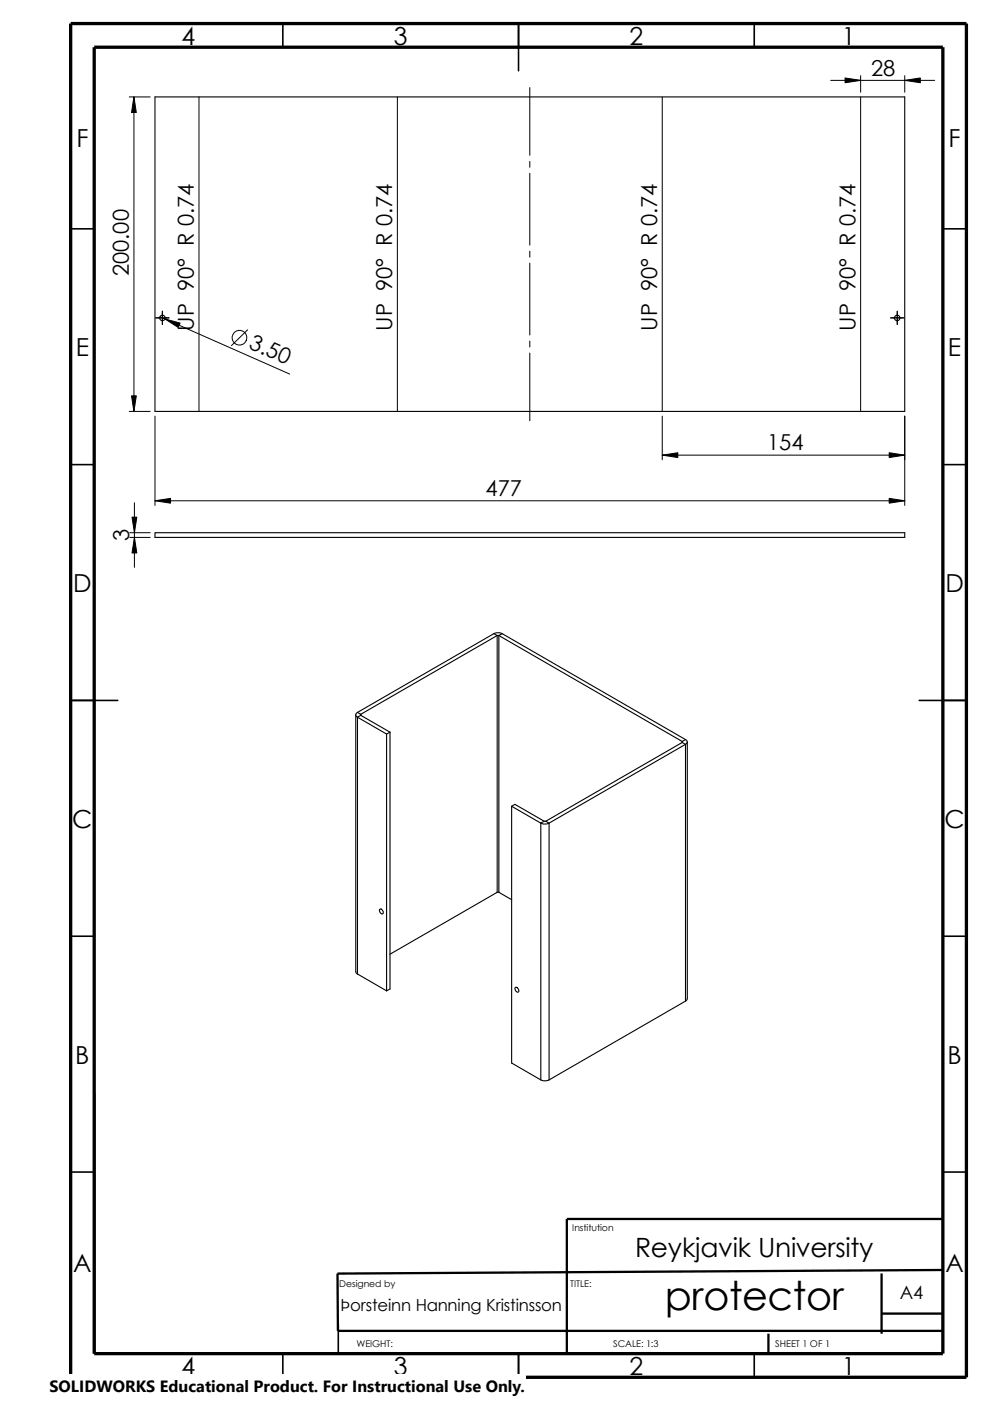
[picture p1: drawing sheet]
<svg xmlns="http://www.w3.org/2000/svg" width="210mm" height="297mm" viewBox="0 0 210 297" stroke-linecap="round" stroke-linejoin="round" font-family="sans-serif">
<g fill="none" stroke="#000" stroke-width=".34">
<path d="M60 5v5M110 5v10M160 5v5M15 48.5h5M200 48.5h5M15 98.5h5M200 98.5h5M15 148.5h10M195 148.5h10M15 198.5h5M200 198.5h5M15 248.5h5"/>
<path d="M200 248.5h5M60 287v5M71.8 280.7v6.3M110 287v5M160 287v5"/>
</g>
<path d="M20 231.8v55.2M200 258.4h-79.8v28.6M187 270v12.8M187 278.5h13M199.9 269.3l-128.3 .7 .1 12.2h128.3M163 282.8v4.2" fill="none" stroke="#000" stroke-width=".49"/>
<path d="M15 5h190v287h-190zM20 10h180v277h-180z" fill="none" stroke="#000" stroke-width=".7" stroke-linecap="butt"/>
<g fill="none" stroke="#000" stroke-width=".23">
<path d="M32.9 20.6h159v66.6h-159zM32.9 112.9h159v1h-159zM104.8 134.3l.8-.2 .9 .2M104.8 134.3l-29 16.7M104.8 134.3l.7 .4M105.5 134.7h.3v54.5M105.5 134.7l-29 16.7M105.5 134.7v54.5M106.5 134.3l-.7 .4 38.9 22.5M106.5 134.3l38.9 22.5M75.5 151.6v54.4l.3 .5M75.8 151l.7 .4"/>
<path d="M75.8 151a.54 .54 0 0 0-.3 .6 .54 .54 0 0 0 .3 .5M75.8 152.1v54.4M75.8 152.1l6.2 3.5M76.5 151.4v.3M76.5 151.7l6.2 3.5M76.5 151.7l-.7 .4M82 155.6v54.5M82.7 155.2v54.5l-.7 .4M82.7 155.2l-.7 .4M144.7 157.2v.2zM145.4 157.8l-.7-.4-28.9 16.7M145.4 156.8l-.7 .4"/>
<path d="M145.4 156.8a.53 .53 0 0 1 .4 .5 .53 .53 0 0 1-.4 .5M145.4 157.8v54.5M145.4 157.8l-28.9 16.7-.7-.4M145.8 157.3v54.5l-.4 .5M108.5 170.9l6.2 3.6M108.5 170.9v54.5l6.2 3.6M108.5 170.9l.7-.4 6.2 3.6M114.7 174.5l.9 .2 .9-.2v54.5M114.7 174.5v54.5M115.4 174.1h.4M115.4 174.1l-.7 .4M80.6 192.7l.6 .3v.7a.61 .61 0 0 1-.6-.3 .61 .61 0 0 1 0-.7z"/>
<path d="M105.5 189.2h.3M105.5 189.2l-22.8 13.1M105.8 189.2l2.7 1.6M75.8 206.5l6.2 3.6M109.3 209.4a.61 .61 0 0 1 .6 .3 .61 .61 0 0 1 0 .7 .71 .71 0 0 1-.6-1zM145.4 212.3l-28.9 16.7M114.7 229l.9 .2 .9-.2"/>
<circle cx="34.4" cy="67.4" r=".58"/>
<circle cx="190.3" cy="67.4" r=".58"/>
</g>
<g fill="none" stroke="#000" stroke-width=".21">
<path d="M112.4 18.6v14.3M176.2 17h22M182.5 16v3.6M191.9 16v3.6M27.4 20.6h4.5M28.4 20.6v66.6M42.2 20.6v66.6M84.3 20.6v66.6M112.4 34.2v1.3M112.4 36.7v15.3M140.5 20.6v66.6M182.5 20.6v66.6"/>
<path d="M112.4 53.3v1.2M112.4 55.8v15.2M33 67.4h2.9M33.9 67.2l27.5 12.1M34.4 66v2.8M52.5 69.9l-3.4 3.4M112.4 72.3v1.3M112.4 74.8v14.4M188.9 67.4h2.8M190.3 66v2.8M27.4 87.2h4.5M32.9 88.2v19"/>
<path d="M140.5 88.2v9.3M140.5 96.5h51.4M191.9 88.2v19M27.5 113.9h4.4M27.5 112.9h4.4M28.5 106.6v13.7M32.9 106.2h159"/>
<circle cx="50.8" cy="71.6" r="1.55"/>
</g>
<g fill="#000" stroke="#000" stroke-width=".21">
<path d="M179.2 16.5l3.3 .5-3.3 .5z" fill-rule="evenodd"/>
<path d="M191.9 17l3.3-.5v1z" fill-rule="evenodd"/>
<path d="M28.4 20.6l.5 3.3h-1z" fill-rule="evenodd"/>
<path d="M35 67.6l3.2 .9-.4 .9z" fill-rule="evenodd"/>
<path d="M27.9 83.9h1l-.5 3.3z" fill-rule="evenodd"/>
<path d="M140.5 96.5l3.3-.5v1z" fill-rule="evenodd"/>
<path d="M188.6 96l3.3 .5-3.3 .5z" fill-rule="evenodd"/>
<path d="M28.5 113.9l.5 3.3h-1z" fill-rule="evenodd"/>
<path d="M28 109.6h1l-.5 3.3z" fill-rule="evenodd"/>
<path d="M32.9 106.2l3.3-.5v1z" fill-rule="evenodd"/>
<path d="M188.6 105.7l3.3 .5-3.3 .5z" fill-rule="evenodd"/>
</g>
<path d="M10.5 291.5h101v5.5h-101z" fill="#fff"/>
<text font-size="8.4" x="141" y="277.8">protector</text>
<text font-size="5.6" x="134.7" y="266.6">Reykjavik University</text>
<g font-size="5.3">
<text x="38.5" y="9.5">4</text>
<text x="83.5" y="9.5">3</text>
<text x="133.5" y="9.5">2</text>
<text x="178.5" y="9.5">1</text>
<text x="16.2" y="31.2">F</text>
<text x="201.2" y="31.2">F</text>
<text x="16.1" y="75.5">E</text>
<text x="201.1" y="75.5">E</text>
<text x="15.5" y="125.5">D</text>
<text x="200.5" y="125.5">D</text>
<text x="15.3" y="175.5">C</text>
<text x="200.3" y="175.5">C</text>
<text x="16" y="225.5">B</text>
<text x="201" y="225.5">B</text>
<text x="15.5" y="269.7">A</text>
<text x="200.5" y="269.7">A</text>
<text x="38.5" y="291.5">4</text>
<text x="83.5" y="291.5">3</text>
<text x="133.5" y="291.5">2</text>
<text x="178.5" y="291.5">1</text>
</g>
<g font-size="4.7">
<text x="184.7" y="16">28</text>
<text x="27.3" y="58.6" transform="rotate(-90 27.3 58.6)">200.00</text>
<text x="41.1" y="70.1" transform="rotate(-90 41.1 70.1)">UP 90° R 0.74</text>
<text x="83.2" y="70.1" transform="rotate(-90 83.2 70.1)">UP 90° R 0.74</text>
<text x="139.4" y="70.1" transform="rotate(-90 139.4 70.1)">UP 90° R 0.74</text>
<text x="181.4" y="70.1" transform="rotate(-90 181.4 70.1)">UP 90° R 0.74</text>
<text x="52.6" y="73.7" transform="rotate(24 52.6 73.7)">3.50</text>
<text x="162.7" y="95.5">154</text>
<text x="103" y="105.2">477</text>
<text x="27.4" y="114.8" transform="rotate(-90 27.4 114.8)">3</text>
</g>
<text font-size="3.9" x="190.8" y="275.5">A4</text>
<g font-size="3.5">
<text x="72.2" y="277.9">Þorsteinn Hanning Kristinsson</text>
<text x="10.5" y="295.2">SOLIDWORKS Educational Product. For Instructional Use Only.</text>
</g>
<g font-size="2">
<text x="121.4" y="261.1">Institution</text>
<text x="72" y="272.9">Designed by</text>
<text x="120.9" y="272.9">TITLE:</text>
<text x="75.6" y="285.6">WEIGHT:</text>
<text x="130" y="285.6">SCALE: 1:3</text>
<text x="164.4" y="285.6">SHEET 1 OF 1</text>
</g>
</svg>
